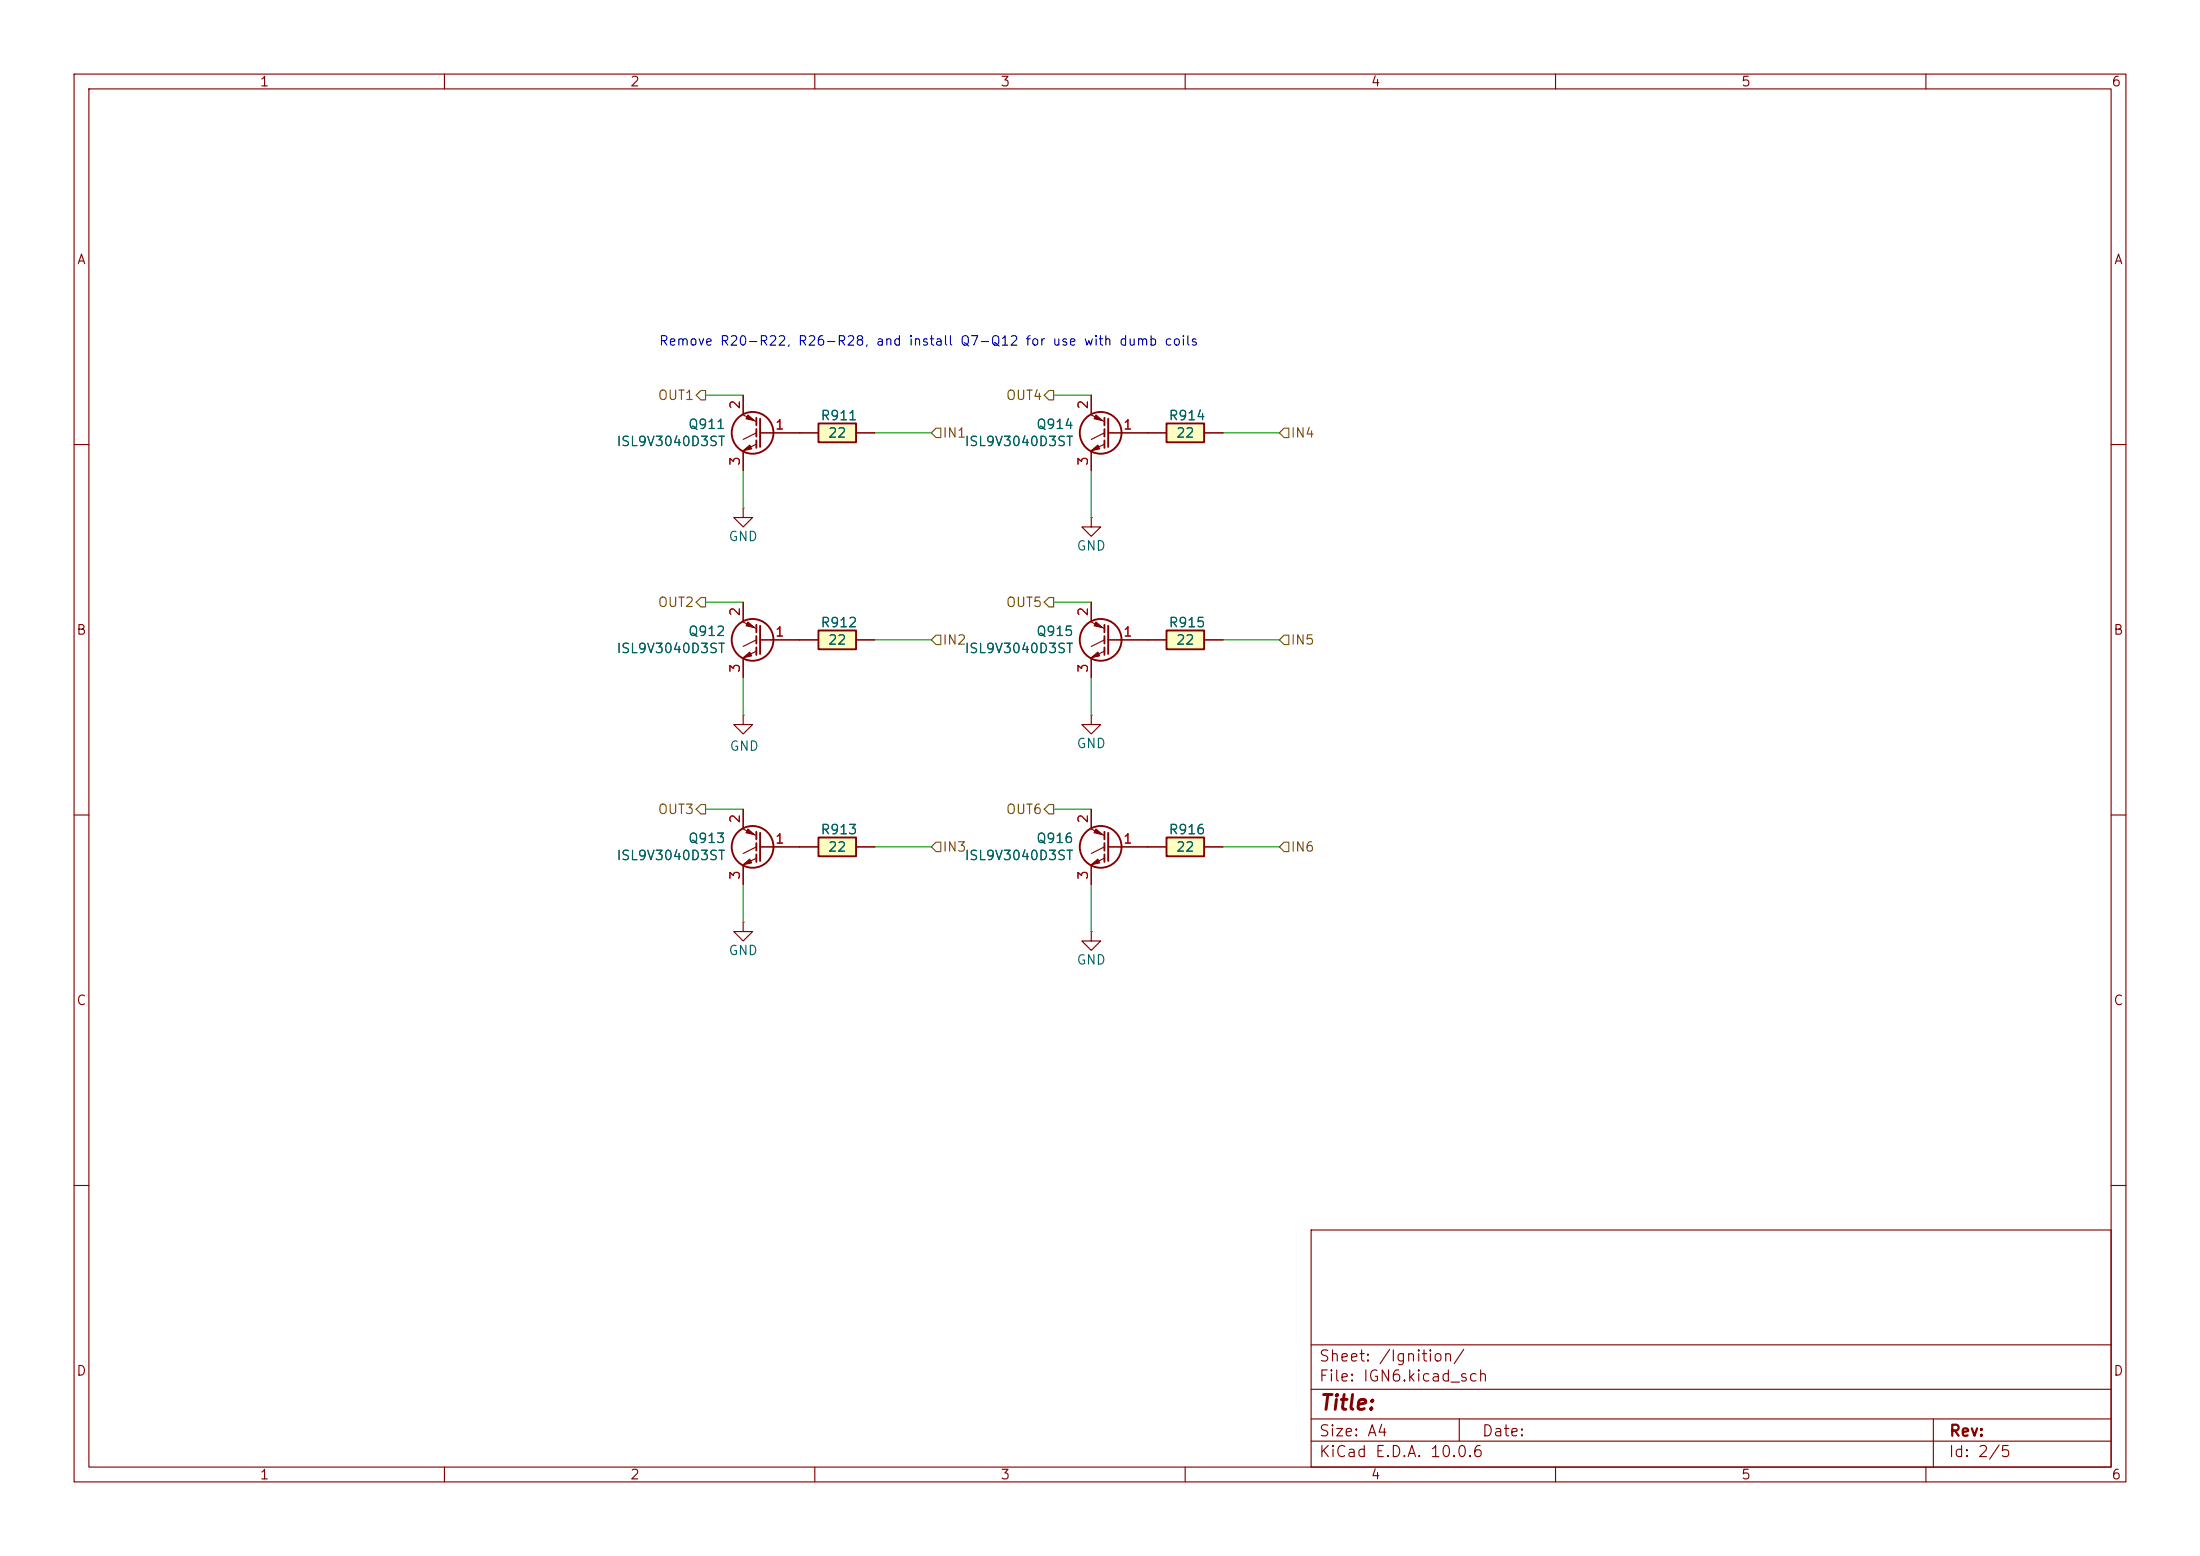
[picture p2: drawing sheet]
<svg xmlns="http://www.w3.org/2000/svg" width="297mm" height="210mm" viewBox="0 0 297 210" stroke-linecap="round" stroke-linejoin="round" font-family="sans-serif">
<g fill="none" stroke="#840000" stroke-width=".15">
<path d="M10 10h277v190h-277zM12 12h273v186h-273zM60 10v2M110 10v2M160 10v2M210 10v2M260 10v2M147.3 56l1.8 .9M147.3 53.3v2.6M149.1 58.4l-1.8 .9M149.1 59.9l-1.8 .9M149.6 58.4h5.3"/>
<path d="M10 60h2M147.3 61v2.5M285 60h2M100.3 83.9l1.8 .9M100.3 81.3v2.5M100.3 88.9v2.5M102.1 86.4l-1.8 .8M102.1 87.9l-1.8 .9M102.6 86.4h5.3M10 110h2M285 110h2M100.3 124.5v1.2h1.3l-1.3 1.3-1.2-1.3h1.2"/>
<path d="M100.3 124.5h.1M10 160h2M177 166h108v32h-108zM285 160h2M60 198v2M110 198v2M160 198v2M177 194.5h108M177 191.5h108M177 187.5h108M177 181.5h108M197 191.5v3"/>
<path d="M210 198v2M260 198v2M261 191.5v6.5"/>
</g>
<g fill="none" stroke="#840000" stroke-width=".25">
<path d="M149.1 56.4v1M149.1 57.9v1M149.1 59.4v1.1M149.6 56.5v3.8M102.1 84.3v1M102.1 85.9v1M102.1 87.4v1M102.6 84.5v3.8"/>
<circle cx="148.6" cy="58.4" r="2.82"/>
<circle cx="101.6" cy="86.4" r="2.82"/>
</g>
<g fill="#840000" stroke="#840000" stroke-width=".15">
<path d="M100.3 88.8l.9-.8 .3 .5z"/>
<path d="M101 83.9l.9 .8-1.2-.2z"/>
<path d="M147.3 60.8l.9-.7 .3 .5z"/>
<path d="M148 56l.8 .8-1.1-.3z"/>
</g>
<path d="M110.5 113h5.1v2.6h-5.1z" fill="#ffffc2"/>
<path d="M110.5 113h5.1v2.6h-5.1z" fill="none" stroke="#840000" stroke-width=".25"/>
<path d="M107.9 114.3h2.6M115.6 114.3h2.5M147.3 125.7v1.3h1.3l-1.3 1.3-1.3-1.3h1.3M147.3 125.7h.1" fill="none" stroke="#840000" stroke-width=".15"/>
<path d="M157.5 113h5.1v2.6h-5.1z" fill="#ffffc2"/>
<g fill="none" stroke="#840000" stroke-width=".25">
<path d="M149.1 84.3v1M149.1 85.9v1M149.1 87.4v1M149.6 84.5v3.8M149.1 112.3v1M149.1 113.8v1M149.1 115.3v1M149.6 112.4v3.8M157.5 113h5.1v2.6h-5.1z"/>
<circle cx="148.6" cy="86.4" r="2.82"/>
<circle cx="148.6" cy="114.3" r="2.82"/>
</g>
<g fill="none" stroke="#840000" stroke-width=".15">
<path d="M100.3 96.5v1.3h1.3l-1.3 1.3-1.2-1.3h1.2M100.3 96.5h.1M147.3 96.5v1.3h1.3l-1.3 1.3-1.3-1.3h1.3M147.3 96.5h.1M147.3 83.9l1.8 .9M147.3 81.3v2.5M147.3 88.9v2.5M149.1 86.4l-1.8 .8M149.1 87.9l-1.8 .9M149.6 86.4h5.3M147.3 109.2v2.6M147.3 116.8v2.6"/>
<path d="M147.3 111.9l1.8 .9M149.1 114.3l-1.8 .9M149.1 115.8l-1.8 .9M149.6 114.3h7.9M162.6 114.3h2.5"/>
</g>
<g fill="#840000" stroke="#840000" stroke-width=".15">
<path d="M147.3 88.8l.9-.8 .3 .5z"/>
<path d="M148 83.9l.8 .8-1.1-.2z"/>
<path d="M147.3 116.7l.9-.7 .3 .5z"/>
<path d="M148 111.9l.8 .7-1.1-.2z"/>
</g>
<path d="M110.5 85.1h5.1v2.5h-5.1z" fill="#ffffc2"/>
<g fill="none" stroke="#840000" stroke-width=".25">
<path d="M102.1 56.4v1M102.1 57.9v1M102.1 59.4v1.1M102.6 56.5v3.8M110.5 85.1h5.1v2.5h-5.1zM102.1 112.3v1M102.1 113.8v1M102.1 115.3v1M102.6 112.4v3.8"/>
<circle cx="101.6" cy="58.4" r="2.82"/>
<circle cx="101.6" cy="114.3" r="2.82"/>
</g>
<g fill="none" stroke="#840000" stroke-width=".15">
<path d="M100.3 53.3v2.6M100.3 56l1.8 .9M102.1 58.4l-1.8 .9M102.1 59.9l-1.8 .9M102.6 58.4h5.3M100.3 68.6v1.3h1.3l-1.3 1.2-1.2-1.2h1.2M100.3 68.6h.1M100.3 61v2.5M107.9 86.4h2.6M115.6 86.4h2.5M100.3 111.9l1.8 .9M100.3 109.2v2.6"/>
<path d="M100.3 116.8v2.6M102.1 114.3l-1.8 .9M102.1 115.8l-1.8 .9M102.6 114.3h5.3"/>
</g>
<g fill="#840000" stroke="#840000" stroke-width=".15">
<path d="M100.3 116.7l.9-.7 .3 .5z"/>
<path d="M101 111.9l.9 .7-1.2-.2z"/>
<path d="M100.3 60.8l.9-.7 .3 .5z"/>
<path d="M101 56l.9 .8-1.2-.3z"/>
</g>
<path d="M110.5 57.2h5.1v2.5h-5.1z" fill="#ffffc2"/>
<path d="M110.5 57.2h5.1v2.5h-5.1z" fill="none" stroke="#840000" stroke-width=".25"/>
<path d="M107.9 58.4h2.6M115.6 58.4h2.5M147.3 69.9v1.2h1.3l-1.3 1.3-1.3-1.3h1.3M147.3 69.9h.1" fill="none" stroke="#840000" stroke-width=".15"/>
<path d="M157.5 57.2h5.1v2.5h-5.1z" fill="#ffffc2"/>
<path d="M157.5 57.2h5.1v2.5h-5.1z" fill="none" stroke="#840000" stroke-width=".25"/>
<path d="M154.9 58.4h2.6M162.6 58.4h2.5" fill="none" stroke="#840000" stroke-width=".15"/>
<path d="M157.5 85.1h5.1v2.5h-5.1z" fill="#ffffc2"/>
<path d="M157.5 85.1h5.1v2.5h-5.1z" fill="none" stroke="#840000" stroke-width=".25"/>
<g fill="none" stroke="#840000" stroke-width=".15">
<path d="M100.3 53.3v2.6M102.6 58.4h7.9M115.6 58.4h2.5M147.3 53.3v2.6M149.6 58.4h7.9M162.6 58.4h2.5M100.3 61v2.5M147.3 61v2.5M100.3 81.3v2.5M100.3 88.9v2.5M102.6 86.4h7.9M115.6 86.4h2.5"/>
<path d="M147.3 81.3v2.5M147.3 88.9v2.5M149.6 86.4h7.9M162.6 86.4h2.5M100.3 109.2v2.6M100.3 116.8v2.6M102.6 114.3h7.9M115.6 114.3h2.5M147.3 109.2v2.6M147.3 116.8v2.6M149.6 114.3h7.9M162.6 114.3h2.5"/>
</g>
<path d="M94.6 52.7h.6v1.3h-.6l-.6-.7zM126.4 57.8h.6v1.3h-.6l-.7-.7zM141.6 52.7h.6v1.3h-.6l-.6-.7zM173.4 57.8h.6v1.3h-.6l-.7-.7zM94.6 80.6h.6v1.3h-.6l-.6-.6zM126.4 85.7h.6v1.3h-.6l-.7-.6zM141.6 80.6h.6v1.3h-.6l-.6-.6zM173.4 85.7h.6v1.3h-.6l-.7-.6zM94.6 108.6h.6v1.3h-.6l-.6-.7zM126.4 113.7h.6v1.2h-.6l-.7-.6zM141.6 108.6h.6v1.3h-.6l-.6-.7zM173.4 113.7h.6v1.2h-.6l-.7-.6z" fill="none" stroke="#725600" stroke-width=".15"/>
<g fill="none" stroke="#009600" stroke-width=".15">
<path d="M95.2 53.3h5.1M118.1 58.4h7.6M142.2 53.3h5.1M165.1 58.4h7.6M100.3 63.5v5.1M147.3 63.5v6.4M95.2 81.3h5.1M100.3 91.4v5.1M118.1 86.4h7.6M142.2 81.3h5.1M147.3 91.4v5.1M165.1 86.4h7.6"/>
<path d="M95.2 109.2h5.1M100.3 119.4v5.1M118.1 114.3h7.6M142.2 109.2h5.1M147.3 119.4v6.3M165.1 114.3h7.6"/>
</g>
<text font-size="2" fill="#840000" x="178" y="190.8">Title:</text>
<g font-size="1.5" fill="#840000">
<text x="178" y="184.1">Sheet: /Ignition/</text>
<text x="178" y="186.8">File: IGN6.kicad_sch</text>
<text x="178" y="197">KiCad E.D.A. 10.0.6</text>
<text x="178" y="194.2">Size: A4</text>
<text x="200" y="194.2">Date:</text>
<text x="263" y="197">Id: 2/5</text>
<text x="263" y="194.2">Rev:</text>
</g>
<g font-size="1.3" fill="#840000">
<text x="35" y="12">1</text>
<text x="85" y="12">2</text>
<text x="135" y="12">3</text>
<text x="185" y="12">4</text>
<text x="235" y="12">5</text>
<text x="285" y="12">6</text>
<text x="10.3" y="36">A</text>
<text x="285.3" y="36">A</text>
<text x="10.2" y="86">B</text>
<text x="285.2" y="86">B</text>
<text x="10.2" y="136">C</text>
<text x="285.2" y="136">C</text>
<text x="10.2" y="186">D</text>
<text x="285.2" y="186">D</text>
<text x="35" y="200">1</text>
<text x="85" y="200">2</text>
<text x="135" y="200">3</text>
<text x="185" y="200">4</text>
<text x="235" y="200">5</text>
<text x="285" y="200">6</text>
</g>
<text font-size="1.3" fill="#0000c2" x="88.9" y="47">Remove R20-R22, R26-R28, and install Q7-Q12 for use with dumb coils</text>
<g font-size="1.3" fill="#725600">
<text x="88.7" y="54.3">OUT1</text>
<text x="127.2" y="59.4">IN1</text>
<text x="135.7" y="54.3">OUT4</text>
<text x="174.2" y="59.4">IN4</text>
<text x="88.7" y="82.2">OUT2</text>
<text x="135.7" y="82.2">OUT5</text>
<text x="127.2" y="87.3">IN2</text>
<text x="174.2" y="87.3">IN5</text>
<text x="88.7" y="110.2">OUT3</text>
<text x="135.7" y="110.2">OUT6</text>
<text x="127.2" y="115.3">IN3</text>
<text x="174.2" y="115.3">IN6</text>
</g>
<g font-size="1.3" fill="#006464">
<text x="92.8" y="58.2">Q911</text>
<text x="110.7" y="57">R911</text>
<text x="111.7" y="59.4">22</text>
<text x="139.8" y="58.2">Q914</text>
<text x="157.7" y="57">R914</text>
<text x="158.7" y="59.4">22</text>
<text x="83.1" y="60.5">ISL9V3040D3ST</text>
<text x="130.1" y="60.5">ISL9V3040D3ST</text>
<text x="98.3" y="73.4">GND</text>
<text x="145.3" y="74.6">GND</text>
<text x="83.1" y="88.5">ISL9V3040D3ST</text>
<text x="92.8" y="86.2">Q912</text>
<text x="110.7" y="85">R912</text>
<text x="111.7" y="87.3">22</text>
<text x="130.1" y="88.5">ISL9V3040D3ST</text>
<text x="139.8" y="86.2">Q915</text>
<text x="157.7" y="85">R915</text>
<text x="158.7" y="87.3">22</text>
<text x="98.4" y="101.7">GND</text>
<text x="145.3" y="101.3">GND</text>
<text x="110.7" y="112.9">R913</text>
<text x="157.7" y="112.9">R916</text>
<text x="83.1" y="116.4">ISL9V3040D3ST</text>
<text x="92.8" y="114.1">Q913</text>
<text x="111.7" y="115.3">22</text>
<text x="130.1" y="116.4">ISL9V3040D3ST</text>
<text x="139.8" y="114.1">Q916</text>
<text x="158.7" y="115.3">22</text>
<text x="98.3" y="129.2">GND</text>
<text x="145.3" y="130.5">GND</text>
</g>
<g font-size="1.3" fill="#a90000">
<text x="100.2" y="55.3" transform="rotate(-90 100.2 55.3)">2</text>
<text x="104.6" y="58.3">1</text>
<text x="147.2" y="55.3" transform="rotate(-90 147.2 55.3)">2</text>
<text x="151.5" y="58.3">1</text>
<text x="100.2" y="63" transform="rotate(-90 100.2 63)">3</text>
<text x="147.2" y="63" transform="rotate(-90 147.2 63)">3</text>
<text x="100.2" y="83.3" transform="rotate(-90 100.2 83.3)">2</text>
<text x="147.2" y="83.3" transform="rotate(-90 147.2 83.3)">2</text>
<text x="104.6" y="86.2">1</text>
<text x="151.5" y="86.2">1</text>
<text x="100.2" y="90.9" transform="rotate(-90 100.2 90.9)">3</text>
<text x="147.2" y="90.9" transform="rotate(-90 147.2 90.9)">3</text>
<text x="100.2" y="111.2" transform="rotate(-90 100.2 111.2)">2</text>
<text x="147.2" y="111.2" transform="rotate(-90 147.2 111.2)">2</text>
<text x="100.2" y="118.8" transform="rotate(-90 100.2 118.8)">3</text>
<text x="104.6" y="114.2">1</text>
<text x="147.2" y="118.8" transform="rotate(-90 147.2 118.8)">3</text>
<text x="151.5" y="114.2">1</text>
</g>
</svg>
